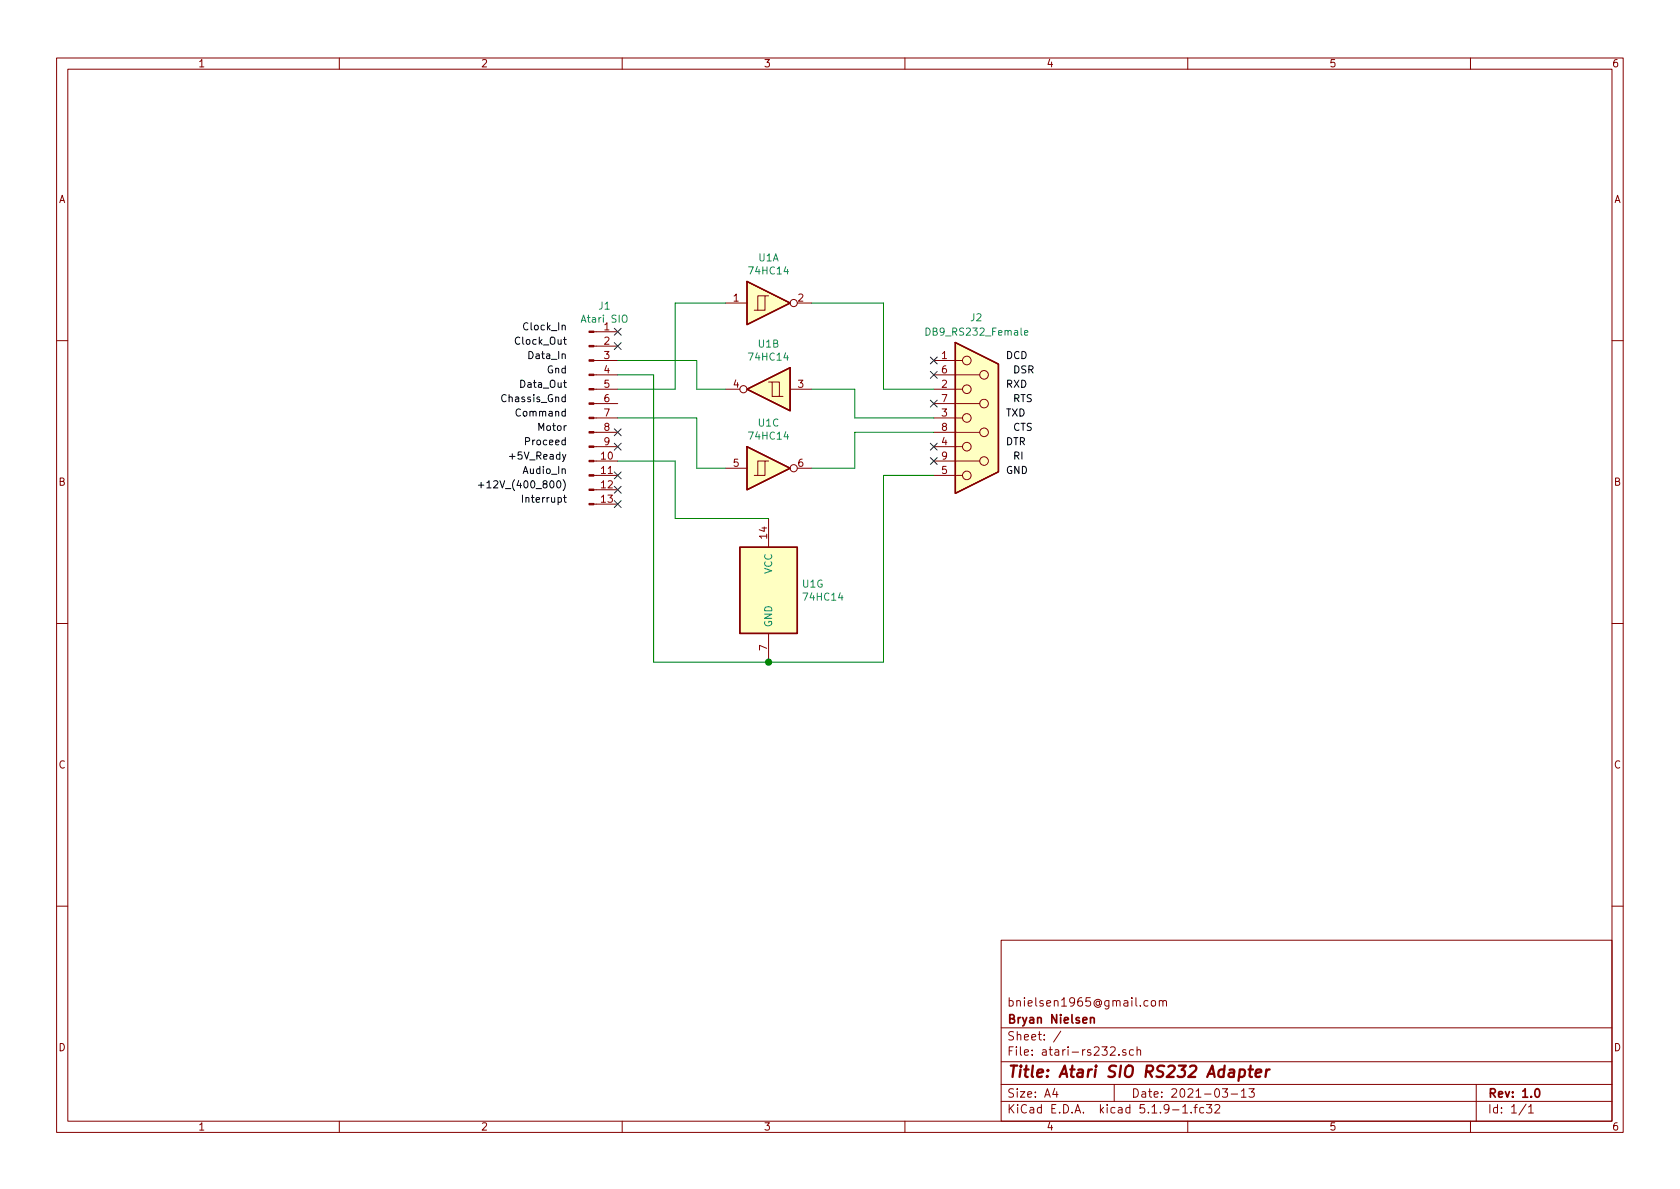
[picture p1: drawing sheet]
EESchema Schematic File Version 4
EELAYER 30 0
EELAYER END
$Descr A4 11693 8268
encoding utf-8
Sheet 1 1
Title "Atari SIO RS232 Adapter"
Date "2021-03-13"
Rev "1.0"
Comp "Bryan Nielsen"
Comment1 "bnielsen1965@gmail.com"
Comment2 ""
Comment3 ""
Comment4 ""
$EndDescr
$Comp
L Connector:Conn_01x13_Male J1
U 1 1
P 4100 2900
F 0 "J1" H 4208 3681 50  0000 C CNN
F 1 "Atari SIO" H 4208 3590 50  0000 C CNN
F 2 "Connector_PinHeader_2.54mm:PinHeader_1x13_P2.54mm_Vertical" H 4100 2900 50  0001 C CNN
F 3 "~" H 4100 2900 50  0001 C CNN
	1    4100 2900
	1    0    0    -1  
$EndComp
Text Label 3950 2300 2    50   ~ 0
Clock_In
Text Label 3950 2400 2    50   ~ 0
Clock_Out
Text Label 3950 2500 2    50   ~ 0
Data_In
Text Label 3950 2600 2    50   ~ 0
Gnd
Text Label 3950 2700 2    50   ~ 0
Data_Out
Text Label 3950 2800 2    50   ~ 0
Chassis_Gnd
Text Label 3950 2900 2    50   ~ 0
Command
Text Label 3950 3000 2    50   ~ 0
Motor
Text Label 3950 3100 2    50   ~ 0
Proceed
Text Label 3950 3200 2    50   ~ 0
+5V_Ready
Text Label 3950 3300 2    50   ~ 0
Audio_In
Text Label 3950 3400 2    50   ~ 0
+12V_(400_800)
Text Label 3950 3500 2    50   ~ 0
Interrupt
$Comp
L 74xx:74HC14 U1
U 2 1
P 5350 2700
F 0 "U1" H 5350 3017 50  0000 C CNN
F 1 "74HC14" H 5350 2926 50  0000 C CNN
F 2 "Package_DIP:DIP-14_W7.62mm" H 5350 2700 50  0001 C CNN
F 3 "http://www.ti.com/lit/gpn/sn74HC14" H 5350 2700 50  0001 C CNN
	2    5350 2700
	-1   0    0    -1  
$EndComp
$Comp
L 74xx:74HC14 U1
U 3 1
P 5350 3250
F 0 "U1" H 5350 3567 50  0000 C CNN
F 1 "74HC14" H 5350 3476 50  0000 C CNN
F 2 "Package_DIP:DIP-14_W7.62mm" H 5350 3250 50  0001 C CNN
F 3 "http://www.ti.com/lit/gpn/sn74HC14" H 5350 3250 50  0001 C CNN
	3    5350 3250
	1    0    0    -1  
$EndComp
$Comp
L 74xx:74HC14 U1
U 7 1
P 5350 4100
F 0 "U1" H 5580 4146 50  0000 L CNN
F 1 "74HC14" H 5580 4055 50  0000 L CNN
F 2 "Package_DIP:DIP-14_W7.62mm" H 5350 4100 50  0001 C CNN
F 3 "http://www.ti.com/lit/gpn/sn74HC14" H 5350 4100 50  0001 C CNN
	7    5350 4100
	1    0    0    -1  
$EndComp
$Comp
L 74xx:74HC14 U1
U 1 1
P 5350 2100
F 0 "U1" H 5350 2417 50  0000 C CNN
F 1 "74HC14" H 5350 2326 50  0000 C CNN
F 2 "Package_DIP:DIP-14_W7.62mm" H 5350 2100 50  0001 C CNN
F 3 "http://www.ti.com/lit/gpn/sn74HC14" H 5350 2100 50  0001 C CNN
	1    5350 2100
	1    0    0    -1  
$EndComp
NoConn ~ 4300 2300
NoConn ~ 4300 2400
NoConn ~ 4300 3000
NoConn ~ 4300 3100
NoConn ~ 4300 3300
NoConn ~ 4300 3400
NoConn ~ 4300 3500
$Comp
L Connector:DB9_Female J2
U 1 1
P 6800 2900
F 0 "J2" H 6750 3600 50  0000 L CNN
F 1 "DB9_RS232_Female" H 6800 3500 50  0000 C CNN
F 2 "Connector_Dsub:DSUB-9_Female_Horizontal_P2.77x2.54mm_EdgePinOffset9.40mm" H 6800 2900 50  0001 C CNN
F 3 " ~" H 6800 2900 50  0001 C CNN
	1    6800 2900
	1    0    0    -1  
$EndComp
Text Label 7000 2500 0    50   ~ 0
DCD
Text Label 7000 2700 0    50   ~ 0
RXD
Text Label 7000 2900 0    50   ~ 0
TXD
Text Label 7050 2600 0    50   ~ 0
DSR
Text Label 7050 2800 0    50   ~ 0
RTS
Text Label 7050 3000 0    50   ~ 0
CTS
Text Label 7000 3100 0    50   ~ 0
DTR
Text Label 7050 3200 0    50   ~ 0
RI
Text Label 7000 3300 0    50   ~ 0
GND
NoConn ~ 6500 2500
NoConn ~ 6500 2600
NoConn ~ 6500 2800
NoConn ~ 6500 3100
NoConn ~ 6500 3200
Wire Wire Line
	4300 2700 4700 2700
Wire Wire Line
	4700 2700 4700 2100
Wire Wire Line
	4700 2100 5050 2100
Wire Wire Line
	5650 2100 6150 2100
Wire Wire Line
	6150 2100 6150 2700
Wire Wire Line
	6150 2700 6500 2700
Wire Wire Line
	6500 2900 5950 2900
Wire Wire Line
	5950 2900 5950 2700
Wire Wire Line
	5950 2700 5650 2700
Wire Wire Line
	5050 2700 4850 2700
Wire Wire Line
	4850 2700 4850 2500
Wire Wire Line
	4850 2500 4300 2500
Wire Wire Line
	6500 3000 5950 3000
Wire Wire Line
	5950 3000 5950 3250
Wire Wire Line
	5950 3250 5650 3250
Wire Wire Line
	4300 2900 4850 2900
Wire Wire Line
	4850 2900 4850 3250
Wire Wire Line
	4850 3250 5050 3250
Wire Wire Line
	4300 3200 4700 3200
Wire Wire Line
	4700 3200 4700 3600
Wire Wire Line
	4700 3600 5350 3600
Wire Wire Line
	4300 2600 4550 2600
Wire Wire Line
	4550 2600 4550 4600
Wire Wire Line
	4550 4600 5350 4600
Wire Wire Line
	6500 3300 6150 3300
Wire Wire Line
	6150 3300 6150 4600
Wire Wire Line
	6150 4600 5350 4600
Connection ~ 5350 4600
$EndSCHEMATC
